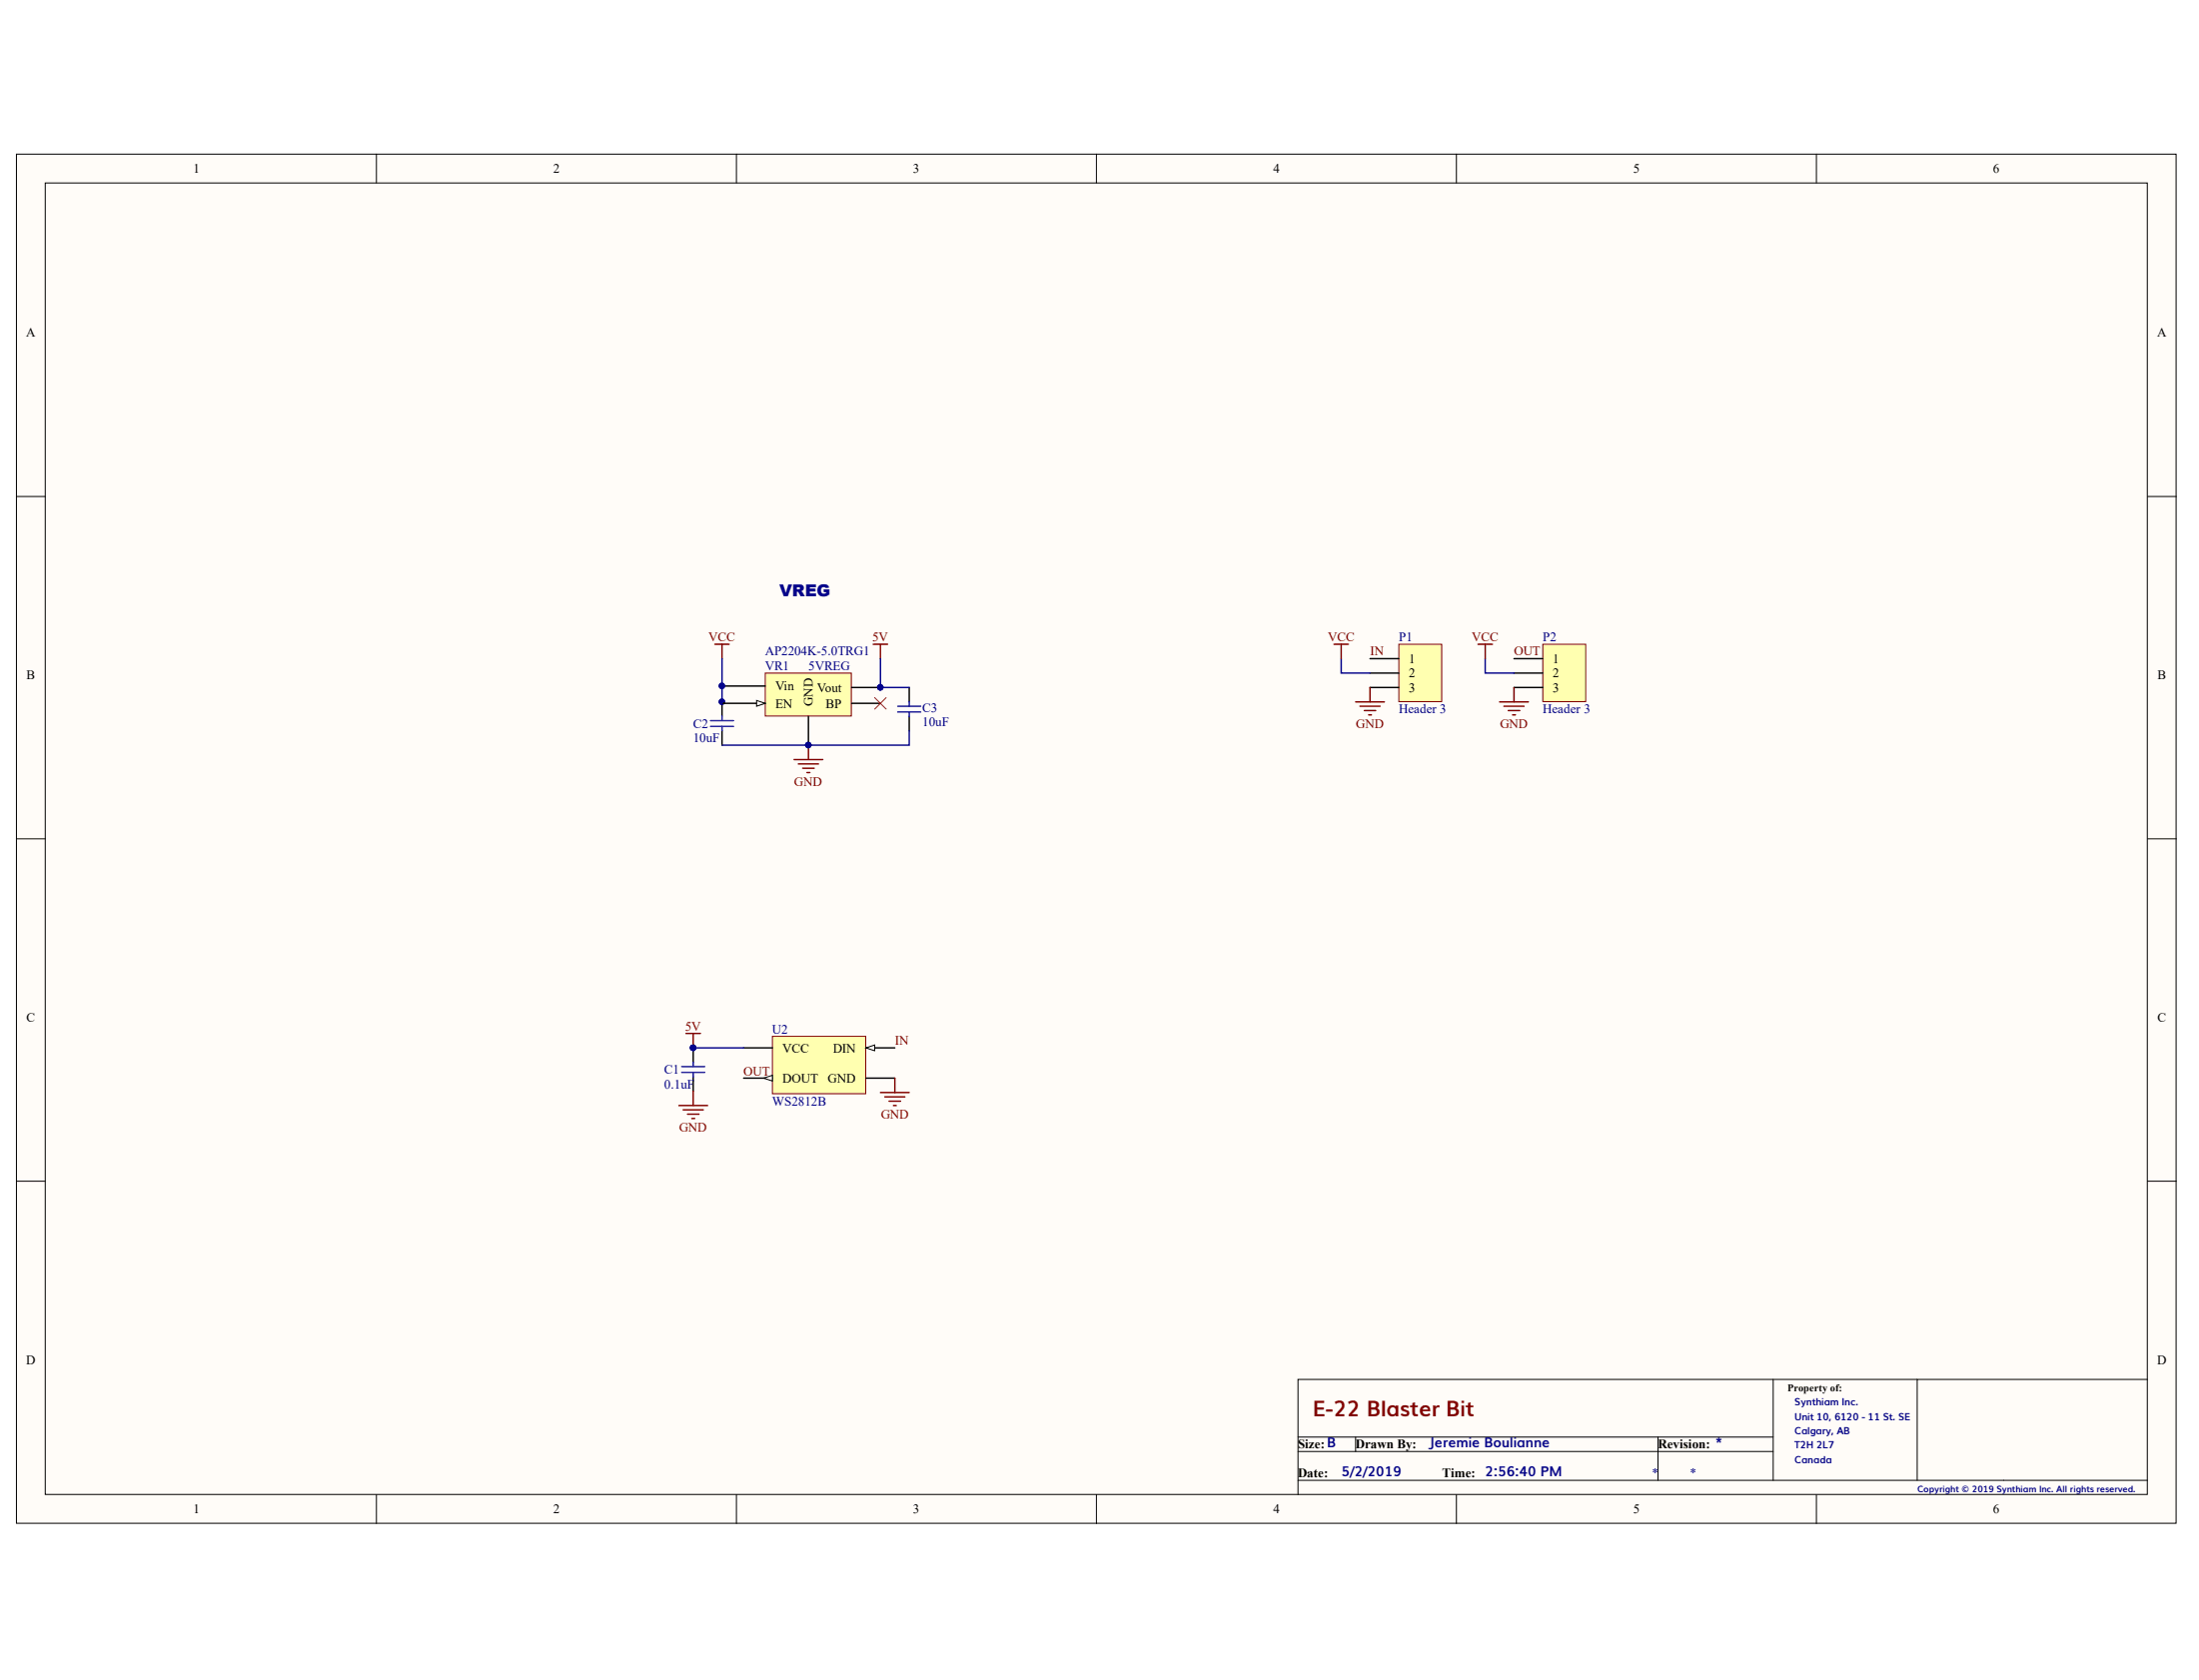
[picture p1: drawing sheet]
<svg xmlns="http://www.w3.org/2000/svg" width="271mm" height="207mm" viewBox="0 0 271 207" stroke-linecap="round" stroke-linejoin="round" font-family="sans-serif">
<g fill="#fffcf8" stroke="#000" stroke-width=".12">
<path d="M2 19h266.1v168.8h-266.1z"/>
<path d="M5.6 22.6h259v161.6h-259z"/>
</g>
<g fill="none" stroke="#000" stroke-width=".12">
<path d="M46.4 19v3.6M90.7 19v3.6M135.1 19v3.6M179.4 19v3.6M223.8 19v3.6M2 61.2h3.6M264.6 61.2h3.5M2 103.4h3.6M264.6 103.4h3.5M2 145.6h3.6M264.6 145.6h3.5M159.9 177.1h58.6"/>
<path d="M159.9 178.9h58.6M167 177.1v1.8M204.3 177.1v5.4M218.5 170v12.5M236.2 170h-76.3v14.2M264.6 170h-28.4v12.5M46.4 184.2v3.6M90.7 184.2v3.6M135.1 184.2v3.6M159.9 182.5h104.7M179.4 184.2v3.6M223.8 184.2v3.6"/>
</g>
<path d="M190.1 79.4h5.3v7.1h-5.3z" fill="#ffffb0" stroke="#800000" stroke-width=".12"/>
<path d="M186.5 81.2h3.6M186.5 83h3.6M186.5 84.7h3.6" fill="none" stroke="#000" stroke-width=".18"/>
<path d="M184.8 86.5h3.5M185.3 87.1h2.5M185.8 87.6h1.4M186.4 88.1h.3M186.5 84.7v1.8" fill="none" stroke="#800000" stroke-width=".18"/>
<path d="M183 81.2v1.8h3.5" fill="none" stroke="#000080" stroke-width=".18"/>
<path d="M172.3 79.4h5.3v7.1h-5.3z" fill="#ffffb0" stroke="#800000" stroke-width=".12"/>
<path d="M168.8 81.2h3.5M168.8 83h3.5M168.8 84.7h3.5" fill="none" stroke="#000" stroke-width=".18"/>
<path d="M167 86.5h3.6M167.6 87.1h2.4M168.1 87.6h1.4M168.6 88.1h.4M168.8 84.7v1.8" fill="none" stroke="#800000" stroke-width=".18"/>
<path d="M165.2 81.2v1.8h3.6" fill="none" stroke="#000080" stroke-width=".18"/>
<path d="M95.2 127.7h11.5v7.1h-11.5z" fill="#ffffb0" stroke="#800000" stroke-width=".12"/>
<path d="M91.6 129.2h3.6M91.6 132.9h3.6" fill="none" stroke="#000" stroke-width=".18"/>
<path d="M94.1 132.9l1.1-.4v.8z" fill="#fffcf8" stroke="#000" stroke-width=".12"/>
<path d="M106.7 129.2h3.5" fill="none" stroke="#000" stroke-width=".18"/>
<path d="M106.7 129.2l1.1-.4v.7z" fill="#fffcf8" stroke="#000" stroke-width=".12"/>
<path d="M89 86.5v1.8M89 90.1v1.7M112 84.7v1.8M112 88.3v1.8M85.4 129.2v1.7M85.4 132.7v1.8M106.7 132.9h3.5" fill="none" stroke="#000" stroke-width=".18"/>
<g fill="#000080" stroke="#000080" stroke-width=".12">
<circle cx="85.4" cy="129.1" r=".34"/>
<circle cx="99.6" cy="91.8" r=".34"/>
<circle cx="88.9" cy="86.5" r=".34"/>
</g>
<path d="M87.5 89.5h2.9M87.5 88.8h2.9M89 88.3v.5M89 89.5v.6M110.6 87.8h2.8M110.6 87.1h2.8M112 86.5v.6M112 87.8v.5M84 131.5h2.8M84 132.2h2.8M85.4 130.9v.6M85.4 132.2v.5" fill="none" stroke="#00f" stroke-width=".18"/>
<g fill="none" stroke="#800000" stroke-width=".18">
<path d="M88.1 79.4h1.7M89 79.4v1.8M107.6 79.4h1.8M108.5 79.4v1.8M164.4 79.4h1.7M165.2 79.4v1.8M182.1 79.4h1.8M183 79.4v1.8M97.8 93.6h3.6M98.4 94.2h2.4M98.9 94.7h1.4M99.4 95.2h.4"/>
<path d="M99.6 91.8v1.8M84.5 127.4h1.8M85.4 127.4v1.8M108.5 134.7h3.5M109 135.2h2.5M109.5 135.7h1.5M110.1 136.3h.3M110.2 132.9v1.8"/>
</g>
<path d="M85.4 129.2h6.2" fill="none" stroke="#000080" stroke-width=".18"/>
<path d="M94.3 83h10.6v5.3h-10.6z" fill="#ffffb0" stroke="#800000" stroke-width=".12"/>
<path d="M89 86.7h5.3M99.6 88.3v3.5M104.9 86.7h3.6M104.9 84.7h3.6" fill="none" stroke="#000" stroke-width=".18"/>
<g fill="#000080" stroke="#000080" stroke-width=".12">
<circle cx="108.5" cy="84.7" r=".34"/>
<circle cx="99.6" cy="91.8" r=".34"/>
</g>
<path d="M93.2 86.3l1.1 .4-1.1 .4z" fill="#fffcf8" stroke="#000" stroke-width=".12"/>
<path d="M89 84.6h5.3" fill="none" stroke="#000" stroke-width=".18"/>
<g fill="#000080" stroke="#000080" stroke-width=".12">
<circle cx="88.9" cy="84.5" r=".34"/>
<circle cx="108.5" cy="84.7" r=".34"/>
<circle cx="99.6" cy="91.8" r=".34"/>
</g>
<path d="M89 81.2v5.5M108.5 81.2v3.5h3.5M112 90.1v1.7h-23" fill="none" stroke="#000080" stroke-width=".18"/>
<path d="M83.6 136.3h3.6M84.2 136.8h2.5M84.7 137.3h1.4M85.2 137.9h.4M85.4 134.5v1.8" fill="none" stroke="#800000" stroke-width=".18"/>
<path d="M107.8 86l1.4 1.4M109.2 86l-1.4 1.4" fill="none" stroke="#f00" stroke-width=".12"/>
<text font-size="2.7" fill="#800000" x="161.7" y="174.6">E-22 Blaster Bit</text>
<text font-size="2" fill="#000080" x="96" y="73.4">VREG</text>
<g font-size="1.7" fill="#000080">
<text x="175.9" y="178.4">Jeremie Boulianne</text>
<text x="165.3" y="182">5/2/2019</text>
<text x="183" y="182">2:56:40 PM</text>
</g>
<g font-size="1.6">
<text x="23.8" y="21.3">1</text>
<text x="68.2" y="21.3">2</text>
<text x="112.5" y="21.3">3</text>
<text x="156.9" y="21.3">4</text>
<text x="201.2" y="21.3">5</text>
<text x="245.6" y="21.3">6</text>
<text x="3.2" y="41.5">A</text>
<text x="265.8" y="41.5">A</text>
<text x="3.3" y="83.7">B</text>
<text x="173.6" y="81.7">1</text>
<text x="173.6" y="83.5">2</text>
<text x="191.3" y="81.7">1</text>
<text x="191.3" y="83.5">2</text>
<text x="265.8" y="83.7">B</text>
<text x="95.5" y="87.2">EN</text>
<text x="95.5" y="85.1">Vin</text>
<text x="100.1" y="87.1" transform="rotate(-90 100.1 87.1)">GND</text>
<text x="100.7" y="85.3">Vout</text>
<text x="101.7" y="87.2">BP</text>
<text x="173.6" y="85.3">3</text>
<text x="191.3" y="85.3">3</text>
<text x="3.3" y="125.9">C</text>
<text x="265.8" y="125.9">C</text>
<text x="96.4" y="129.7">VCC</text>
<text x="102.6" y="129.7">DIN</text>
<text x="96.4" y="133.4">DOUT</text>
<text x="102" y="133.4">GND</text>
<text x="3.2" y="168.1">D</text>
<text x="265.8" y="168.1">D</text>
<text x="159.9" y="178.6">Size:B</text>
<text x="167" y="178.6">Drawn By:</text>
<text x="204.3" y="178.6">Revision: *</text>
<text x="159.9" y="182.1">Date:</text>
<text x="177.7" y="182.1">Time:</text>
<text x="23.8" y="186.6">1</text>
<text x="68.2" y="186.6">2</text>
<text x="112.5" y="186.6">3</text>
<text x="156.9" y="186.6">4</text>
<text x="201.2" y="186.6">5</text>
<text x="245.6" y="186.6">6</text>
</g>
<g font-size="1.6" fill="#800000">
<text x="87.3" y="79">VCC</text>
<text x="107.5" y="79">5V</text>
<text x="163.6" y="79">VCC</text>
<text x="168.8" y="80.8">IN</text>
<text x="181.3" y="79">VCC</text>
<text x="186.5" y="80.8">OUT</text>
<text x="167.1" y="89.7">GND</text>
<text x="184.8" y="89.7">GND</text>
<text x="97.9" y="96.9">GND</text>
<text x="84.4" y="127.1">5V</text>
<text x="110.3" y="128.8">IN</text>
<text x="91.6" y="132.5">OUT</text>
<text x="108.5" y="137.9">GND</text>
<text x="83.7" y="139.5">GND</text>
</g>
<g font-size="1.6" fill="#000080">
<text x="94.3" y="80.8">AP2204K-5.0TRG1</text>
<text x="94.3" y="82.6">VR1</text>
<text x="99.6" y="82.6">5VREG</text>
<text x="172.4" y="79">P1</text>
<text x="190.1" y="79">P2</text>
<text x="85.4" y="89.7">C2</text>
<text x="113.6" y="89.6">10uF</text>
<text x="113.6" y="87.8">C3</text>
<text x="172.4" y="88">Header 3</text>
<text x="190.1" y="88">Header 3</text>
<text x="85.4" y="91.5">10uF</text>
<text x="95.1" y="127.4">U2</text>
<text x="81.9" y="134.1">0.1uF</text>
<text x="81.9" y="132.4">C1</text>
<text x="95.1" y="136.3">WS2812B</text>
<text x="203.6" y="182.1">*</text>
<text x="208.2" y="182.1">*</text>
</g>
<text font-size="1.3" x="220.2" y="171.5">Property of:</text>
<g font-size="1.2" fill="#000080">
<text x="221.1" y="173.2">Synthiam Inc.</text>
<text x="221.1" y="175">Unit 10, 6120 - 11 St. SE</text>
<text x="221.1" y="176.8">Calgary, AB</text>
<text x="221.1" y="178.6">T2H 2L7</text>
<text x="221.1" y="180.3">Canada</text>
</g>
<text font-size="1.1" fill="#000080" x="236.2" y="183.9">Copyright © 2019 Synthiam Inc. All rights reserved.</text>
</svg>
